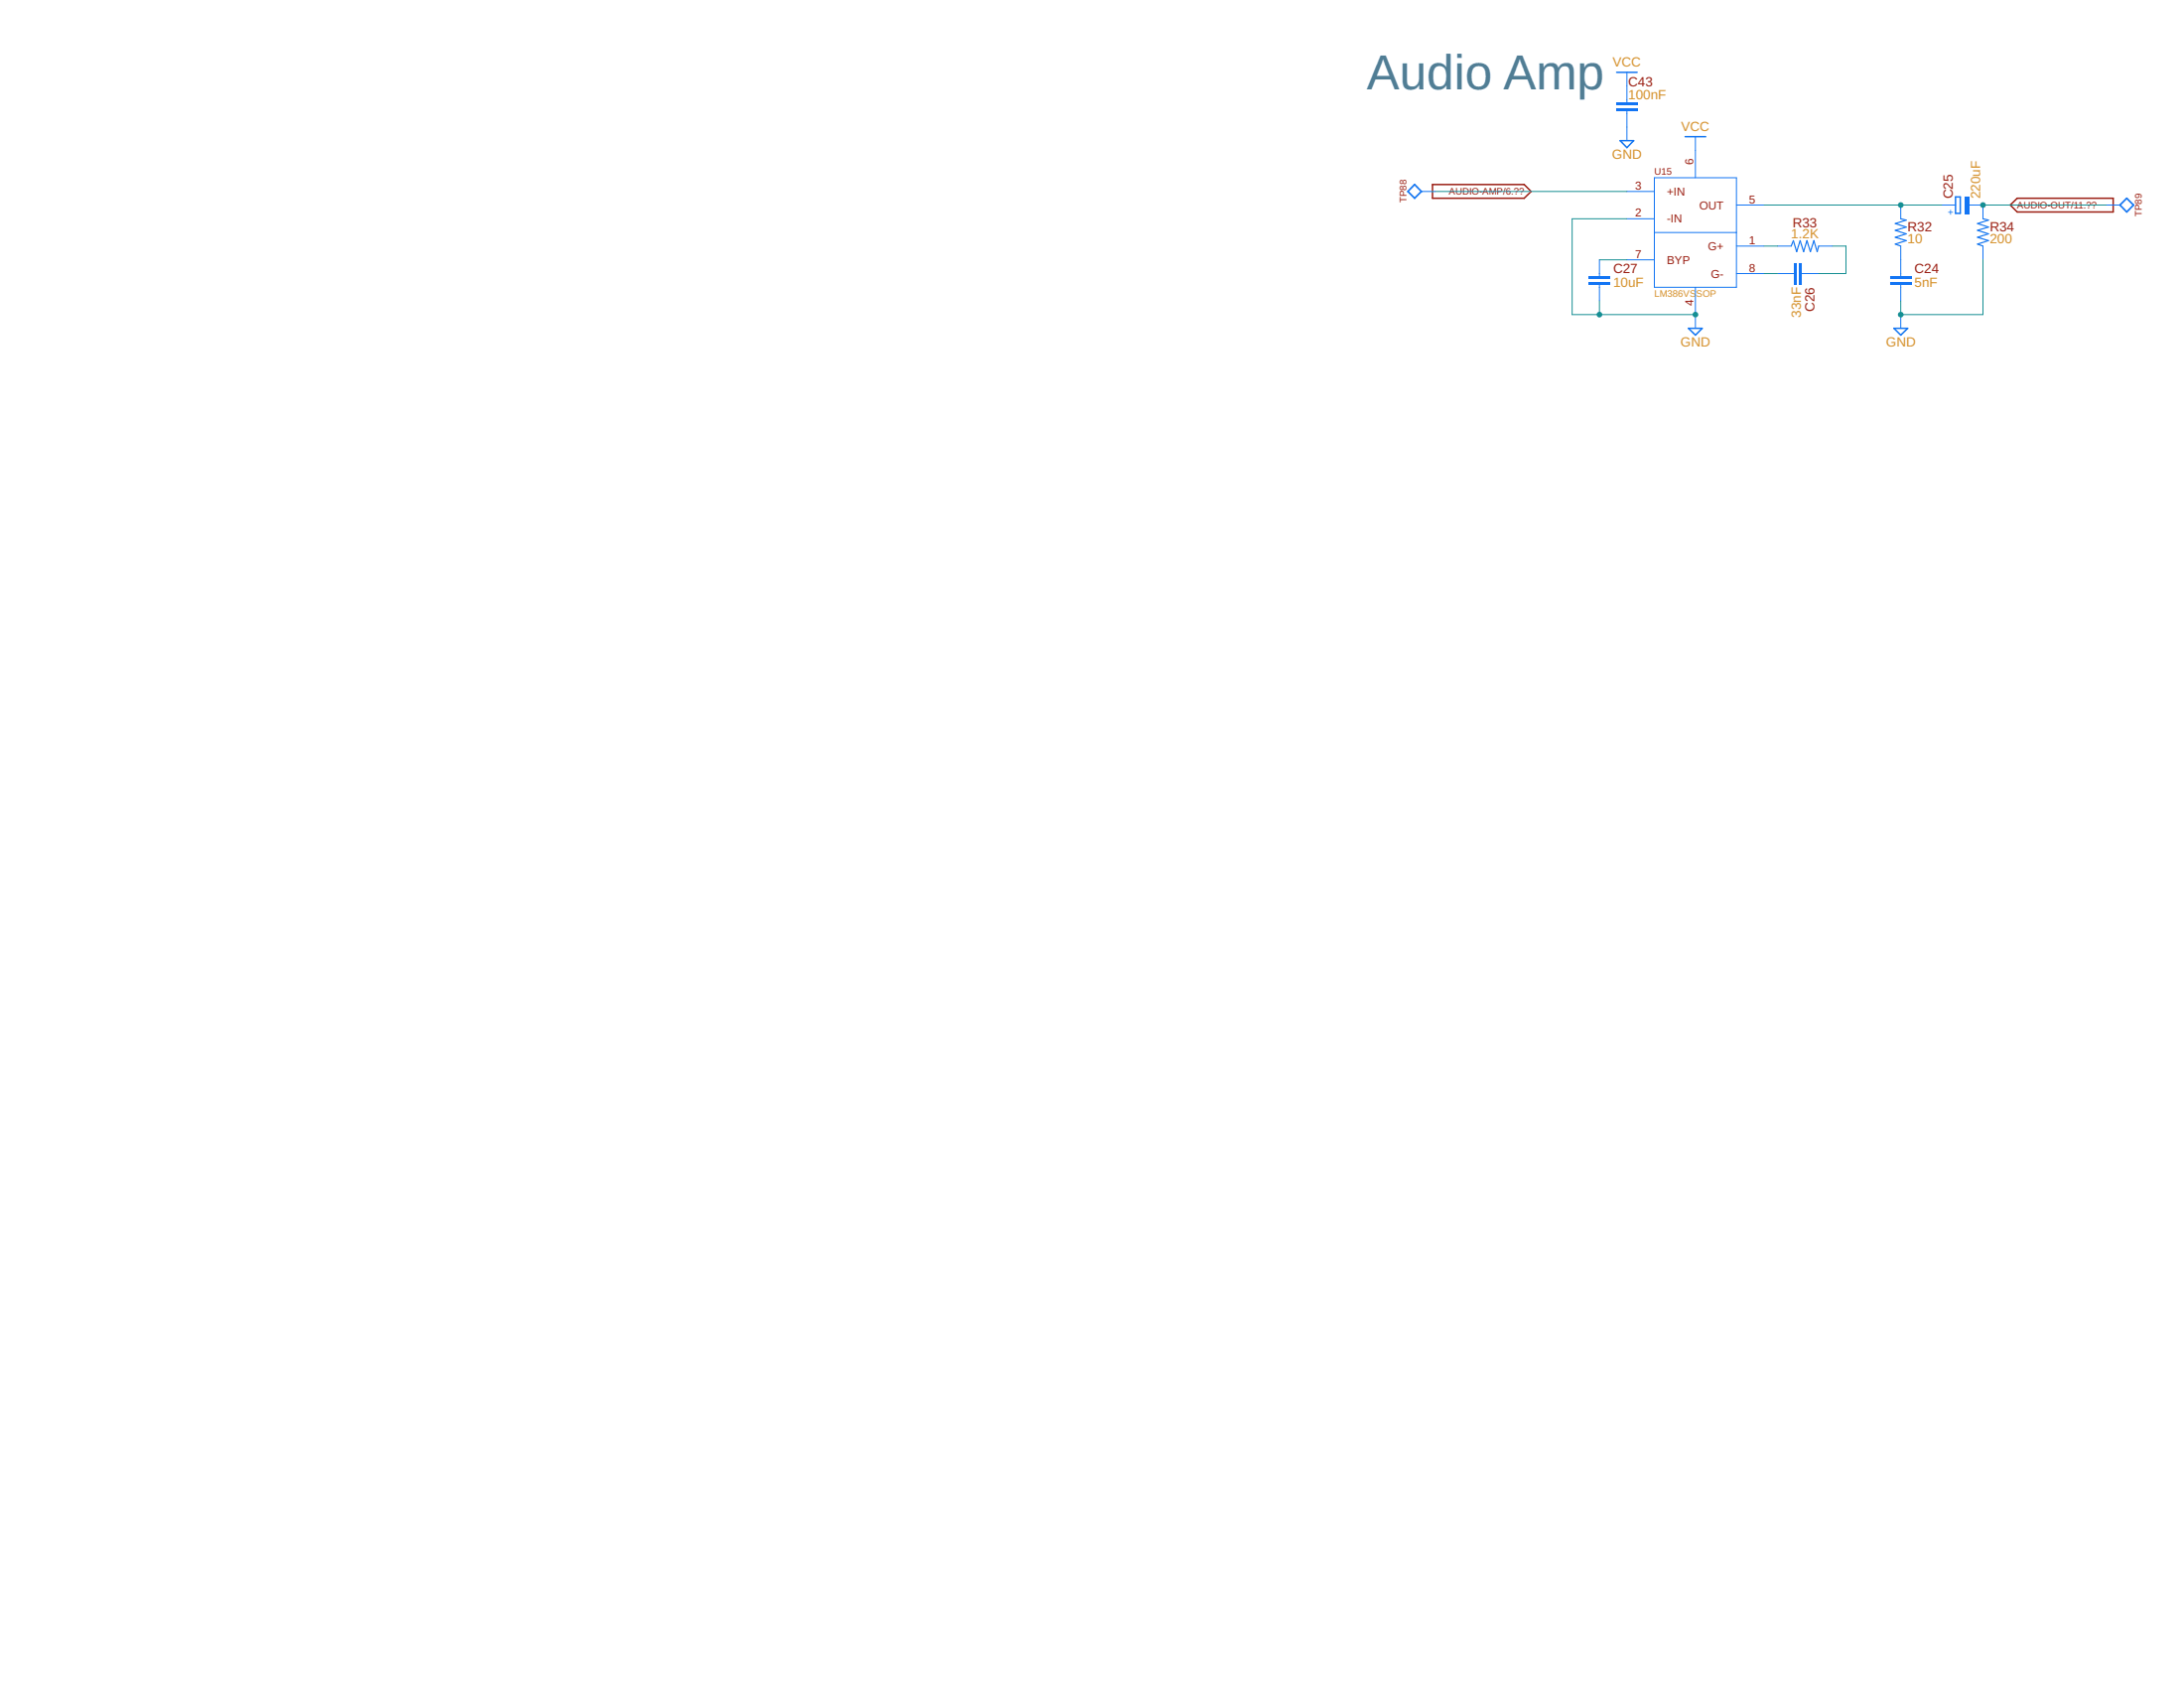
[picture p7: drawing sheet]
<svg xmlns="http://www.w3.org/2000/svg" width="279mm" height="216mm" viewBox="0 0 279 216" stroke-linecap="round" stroke-linejoin="round" font-family="sans-serif">
<path d="M183.3 23.6h11.7l.9 .9-.9 .9h-11.7zM257.2 26.2l.9-.8h12.2v1.7h-12.2z" fill="none" stroke="#9c1f14" stroke-width=".19"/>
<path d="M216 42h1.8l-.9 .9z" fill="none" stroke="#1375f4" stroke-width=".19"/>
<path d="M243.2 26.2v1.8M243.2 31.5v1.7M216.9 40.2v1.8" fill="none" stroke="#1375f4" stroke-width=".13"/>
<path d="M243.2 28l.7 .2-1.4 .4 1.4 .4-1.4 .5 1.4 .4-1.4 .5 1.4 .4-1.4 .4 .7 .3" fill="none" stroke="#1375f4" stroke-width=".15"/>
<path d="M241.8 36.2h2.8" fill="none" stroke="#1375f4" stroke-width=".34"/>
<path d="M241.8 36h2.8v.4h-2.8zM241.8 36v.4h2.8v-.4z" fill="#1375f4"/>
<path d="M241.8 35.5h2.8" fill="none" stroke="#1375f4" stroke-width=".34"/>
<path d="M241.8 35.3h2.8v.4h-2.8zM241.8 35.3v.4h2.8v-.4z" fill="#1375f4"/>
<path d="M243.2 33.2v2.1M243.2 36.4v2.1M243.2 40.2v1.8" fill="none" stroke="#1375f4" stroke-width=".13"/>
<path d="M242.3 42h1.8l-.9 .9z" fill="none" stroke="#1375f4" stroke-width=".19"/>
<path d="M229.7 33.6v2.8" fill="none" stroke="#1375f4" stroke-width=".34"/>
<path d="M229.5 33.6h.3v2.8h-.3zM229.5 33.6v2.8h.3v-2.8z" fill="#1375f4"/>
<path d="M230.4 33.6v2.8" fill="none" stroke="#1375f4" stroke-width=".34"/>
<path d="M230.2 33.6h.3v2.8h-.3zM230.2 33.6v2.8h.3v-2.8z" fill="#1375f4"/>
<path d="M227.4 35h2.1M227.4 31.5h1.8M230.5 35h2.2M232.7 31.5h1.7M253.7 26.2v1.8M253.7 31.5v1.7" fill="none" stroke="#1375f4" stroke-width=".13"/>
<path d="M229.2 31.5l.2-.7 .4 1.4 .5-1.4 .4 1.4 .5-1.4 .4 1.4 .5-1.4 .4 1.4 .2-.7M253.7 28l.7 .2-1.4 .4 1.4 .4-1.4 .5 1.4 .4-1.4 .5 1.4 .4-1.4 .4 .7 .3" fill="none" stroke="#1375f4" stroke-width=".15"/>
<path d="M203.2 36.2h2.8" fill="none" stroke="#1375f4" stroke-width=".34"/>
<path d="M203.2 36h2.8v.4h-2.8zM203.2 36v.4h2.8v-.4z" fill="#1375f4"/>
<path d="M203.2 35.5h2.8" fill="none" stroke="#1375f4" stroke-width=".34"/>
<path d="M203.2 35.3h2.8v.4h-2.8zM203.2 35.3v.4h2.8v-.4z" fill="#1375f4"/>
<path d="M216.9 17.5v5.2M204.6 33.2v2.1M204.6 36.4v2.1M208.1 33.2h3.5M208.1 28h3.5M208.1 24.5h3.5M211.6 22.7h10.5v14h-10.5zM211.6 29.7h10.5M216.9 36.7v3.5M222.1 31.5h3.6M222.1 35h3.6M222.1 26.2h3.6" fill="none" stroke="#1375f4" stroke-width=".13"/>
<path d="M215.6 17.5h2.6M250.2 25.2h.6v2.1h-.6z" fill="none" stroke="#1375f4" stroke-width=".19"/>
<path d="M251.3 25.1h.6v2.3h-.6z" fill-rule="evenodd" fill="#1375f4"/>
<path d="M251.3 25.1h.6v2.3h-.6zM251.3 25.1v2.3h.6v-2.3z" fill="#1375f4"/>
<path d="M248.4 26.2h1.8M251.9 26.2h1.8" fill="none" stroke="#1375f4" stroke-width=".13"/>
<path d="M206.7 14h2.8" fill="none" stroke="#1375f4" stroke-width=".34"/>
<path d="M206.7 13.8h2.8v.3h-2.8zM206.7 13.8v.3h2.8v-.3z" fill="#1375f4"/>
<path d="M206.7 13.3h2.8" fill="none" stroke="#1375f4" stroke-width=".34"/>
<path d="M206.7 13.1h2.8v.3h-2.8zM206.7 13.1v.3h2.8v-.3z" fill="#1375f4"/>
<path d="M208.1 9.2v3.9M208.1 14.1v3.9M181.8 24.5h1.8M269.5 26.2h1.7" fill="none" stroke="#1375f4" stroke-width=".13"/>
<path d="M206.8 9.2h2.6M207.3 18h1.7l-.9 .9z" fill="none" stroke="#1375f4" stroke-width=".19"/>
<path d="M181 23.6l.8 .9-.8 .9-.9-.9zM271.2 26.2l.9-.8 .8 .8-.8 .9z" fill="none" stroke="#1375f4" stroke-width=".21"/>
<path d="M204.6 38.5v1.7M208.1 28h-7v12.2h15.8" fill="none" stroke="#158f93" stroke-width=".13"/>
<g fill="#158f93">
<circle cx="216.9" cy="40.2" r=".36"/>
<circle cx="204.6" cy="40.2" r=".36"/>
</g>
<g fill="#158f93">
<path d="M216.5 40.2a.4 .4 0 0 1 .8 0 .4 .4 0 0 1-.8 0zM216.5 40.2a.4 .4 0 0 0 .8 0 .4 .4 0 0 0-.8 0z"/>
<path d="M204.3 40.2a.36 .36 0 0 1 .7 0 .36 .36 0 0 1-.7 0zM204.3 40.2a.36 .36 0 0 0 .7 0 .36 .36 0 0 0-.7 0z"/>
</g>
<path d="M253.7 33.2v7h-10.5v-1.7" fill="none" stroke="#158f93" stroke-width=".13"/>
<circle cx="243.2" cy="40.2" r=".36" fill="#158f93"/>
<path d="M242.8 40.2a.36 .36 0 0 1 .7 0 .36 .36 0 0 1-.7 0zM242.8 40.2a.36 .36 0 0 0 .7 0 .36 .36 0 0 0-.7 0z" fill="#158f93"/>
<path d="M183.6 24.5h24.5M204.6 33.2h3.5M225.7 31.5h1.7" fill="none" stroke="#158f93" stroke-width=".13"/>
<circle cx="253.7" cy="26.2" r=".36" fill="#158f93"/>
<path d="M253.3 26.2a.36 .36 0 0 1 .7 0 .36 .36 0 0 1-.7 0zM253.3 26.2a.36 .36 0 0 0 .7 0 .36 .36 0 0 0-.7 0z" fill="#158f93"/>
<path d="M225.7 26.2h22.7M225.7 35h1.7M234.4 31.5h1.8v3.5h-3.5M253.7 26.2h15.8" fill="none" stroke="#158f93" stroke-width=".13"/>
<circle cx="243.2" cy="26.2" r=".36" fill="#158f93"/>
<path d="M242.8 26.2a.36 .36 0 0 1 .7 0 .36 .36 0 0 1-.7 0zM242.8 26.2a.36 .36 0 0 0 .7 0 .36 .36 0 0 0-.7 0z" fill="#158f93"/>
<text font-size="6.3" fill="#507d94" x="174.8" y="11.4">Audio Amp</text>
<g font-size="1.7" fill="#d59028">
<text x="206.3" y="8.5">VCC</text>
<text x="208.3" y="12.7">100nF</text>
<text x="215.1" y="16.8">VCC</text>
<text x="206.2" y="20.4">GND</text>
<text x="253.3" y="25.4" transform="rotate(-90 253.3 25.4)">220uF</text>
<text x="229.1" y="30.4">1.2K</text>
<text x="244" y="31.1">10</text>
<text x="254.6" y="31.1">200</text>
<text x="206.4" y="36.7">10uF</text>
<text x="230.4" y="40.6" transform="rotate(-90 230.4 40.6)">33nF</text>
<text x="244.9" y="36.7">5nF</text>
<text x="215" y="44.4">GND</text>
<text x="241.3" y="44.4">GND</text>
</g>
<g font-size="1.7" fill="#9c1f14">
<text x="208.3" y="11">C43</text>
<text x="229.3" y="29.1">R33</text>
<text x="244" y="29.5">R32</text>
<text x="249.8" y="25.4" transform="rotate(-90 249.8 25.4)">C25</text>
<text x="254.6" y="29.5">R34</text>
<text x="206.4" y="35">C27</text>
<text x="244.9" y="35">C24</text>
<text x="232.1" y="39.9" transform="rotate(-90 232.1 39.9)">C26</text>
</g>
<g font-size="1.5" fill="#9c1f14">
<text x="216.6" y="21.1" transform="rotate(-90 216.6 21.1)">6</text>
<text x="209.2" y="27.7">2</text>
<text x="209.2" y="24.2">3</text>
<text x="213.2" y="28.5">-IN</text>
<text x="213.2" y="25">+IN</text>
<text x="217.4" y="26.8">OUT</text>
<text x="223.8" y="26">5</text>
<text x="209.2" y="33">7</text>
<text x="213.2" y="33.8">BYP</text>
<text x="218.5" y="32">G+</text>
<text x="218.9" y="35.5">G-</text>
<text x="223.8" y="31.2">1</text>
<text x="223.8" y="34.7">8</text>
<text x="216.6" y="39.2" transform="rotate(-90 216.6 39.2)">4</text>
</g>
<g font-size="1.2" fill="#9c1f14">
<text x="211.6" y="22.4">U15</text>
<text x="179.9" y="25.9" transform="rotate(-90 179.9 25.9)">TP88</text>
<text x="185.4" y="24.9">AUDIO-AMP/6.??</text>
<text x="258.1" y="26.7">AUDIO-OUT/11.??</text>
<text x="274" y="27.7" transform="rotate(-90 274 27.7)">TP89</text>
</g>
<text font-size="1.2" fill="#1375f4" x="249.2" y="27.5">+</text>
<g font-size="1.2" fill="#d59028">
<text x="211.6" y="38">LM386VS</text>
<text x="217" y="38">SOP</text>
</g>
</svg>
